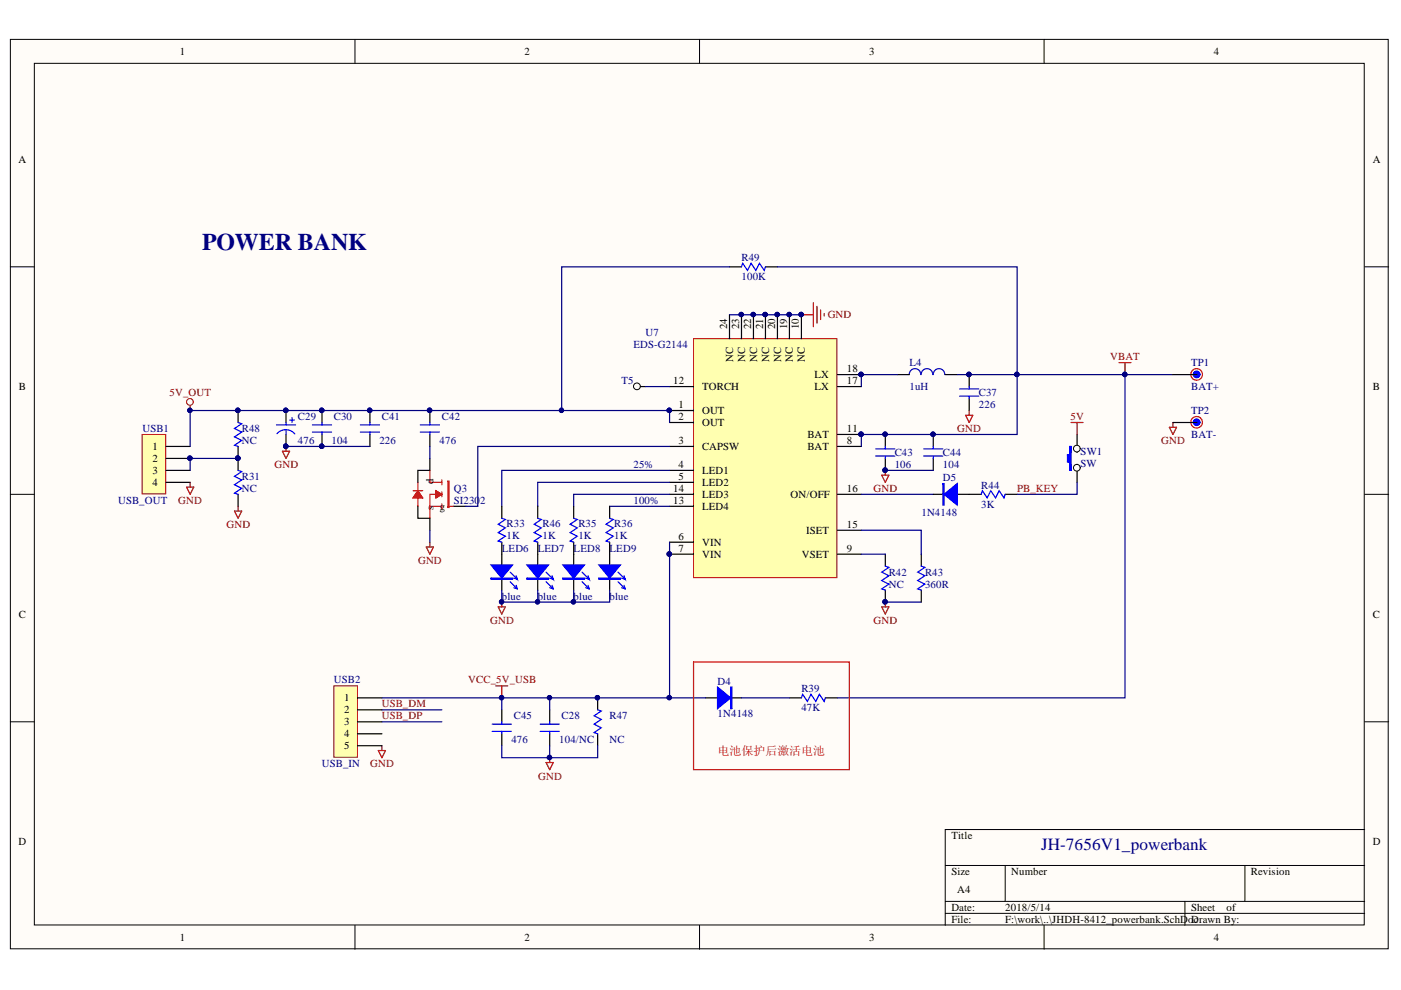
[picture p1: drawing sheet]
# Altium schematic sheet JHDH-8412_powerbank.SchDoc: JH-7656V1_powerbank
size A4

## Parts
C28  104/NC  [C0402]
C29  476  [C1206]
C30  104  [C0402]
C37  226  [C0805]
C41  226  [C0805]
C42  476  [C0805]
C43  106  [C0805]
C44  104  [C0402]
C45  476  [C0805]
D4  1N4148  [D1206]
D5  1N4148  [D1206]
L4  1uH  [CD75]
LED6  blue  [LED0603B]
LED7  blue  [LED0603B]
LED8  blue  [LED0603B]
LED9  blue  [LED0603B]
Q3  SI2302  [SOT23]
R31  NC  [R0402]
R33  1K  [R0402]
R35  1K  [R0402]
R36  1K  [R0402]
R39  47K  [R0402]
R42  NC  [R0402]
R43  360R  [R0402]
R44  3K  [R0402]
R46  1K  [R0402]
R47  NC  [R0402]
R48  NC  [R0402]
R49  100K  [R0402]
SW1  SW  [KEY/IT-1201]
T5  (no value)  [PAD0]
TP1  BAT+  [PAD0]
TP2  BAT-  [PAD0]
U7  EDS-G2144  [TQFN24-4*4]
USB1  USB_OUT  [USB-A-SMT]
USB2  USB_IN  [USB-009]

## Blocks framed on the sheet
电池保护后激活电池: D4 R39

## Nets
5V: SW1.2
5V_OUT: C29.1 C30.1 C41.1 C42.1 R48.1 R49.1 U7.1(OUT) U7.2(OUT) USB1.1
GND: C28.2 C29.2 C30.2 C37.2 C41.2 C43.2 C44.2 C45.2 LED6.2(K) LED7.2(K) LED8.2(K) LED9.2(K) Q3.2(s) R31.2 R42.2 R43.2 R47.2 TP2.1 U7.10(NC) U7.19(NC) U7.20(NC) U7.21(NC) U7.22(NC) U7.23(NC) U7.24(NC) USB1.4 USB2.5
VBAT: C37.1 C43.1 C44.1 L4.2 R39.2 R49.2 TP1.1 U7.8(BAT) U7.11(BAT)
VCC_5V_USB: C28.1 C45.1 D4.1(A) R47.1 U7.6(VIN) U7.7(VIN) USB2.1
PB_KEY: R44.2 SW1.1
USB_DM: USB2.2
USB_DP: USB2.3
NetC42_2: C42.2 Q3.3(d)
NetD4_2: D4.2(K) R39.1
NetD5_1: D5.1(A) R44.1
NetD5_2: D5.2(K) U7.16(ON/OFF)
NetL4_1: L4.1 U7.17(LX) U7.18(LX)
NetLED6_1: LED6.1(A) R33.1
NetLED7_1: LED7.1(A) R46.1
NetLED8_1: LED8.1(A) R35.1
NetLED9_1: LED9.1(A) R36.1
NetQ3_1: Q3.1(g) U7.3(CAPSW)
NetR31_1: R31.1 R48.2 USB1.2 USB1.3
NetR33_2: R33.2 U7.4(LED1)
NetR35_2: R35.2 U7.14(LED3)
NetR36_2: R36.2 U7.13(LED4)
NetR42_1: R42.1 U7.9(VSET)
NetR43_1: R43.1 U7.15(ISET)
NetR46_2: R46.2 U7.5(LED2)
NetT5_1: T5.1(T) U7.12(TORCH)

Not connected (* = marked no-connect by the designer): USB2 4

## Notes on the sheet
- POWER BANK
- 25%
- 100%
